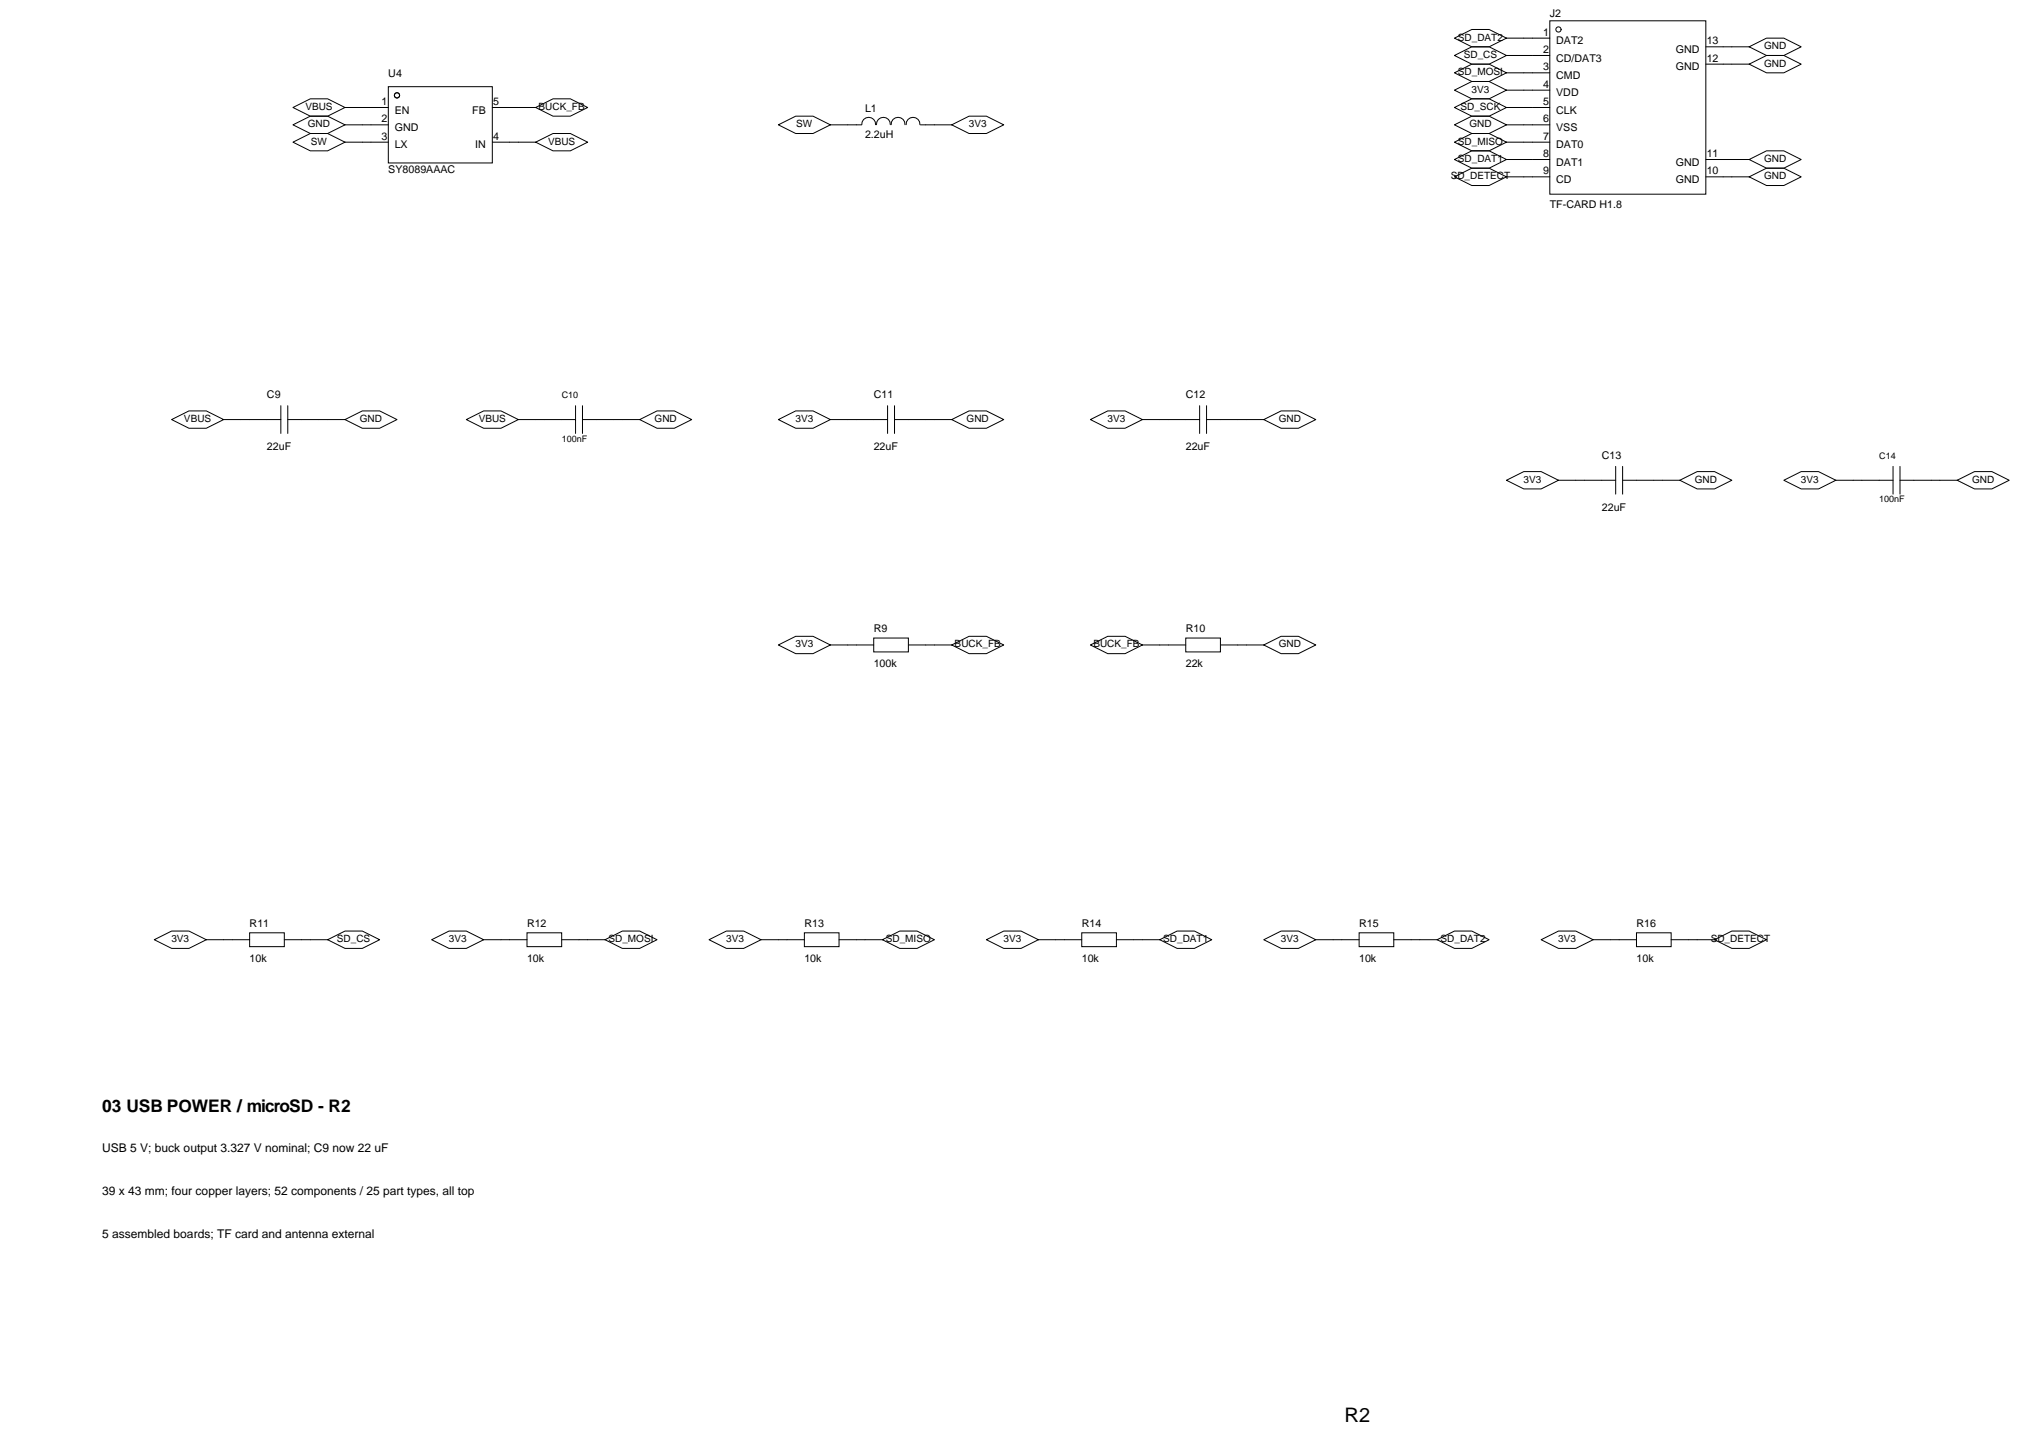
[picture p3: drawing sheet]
<svg xmlns="http://www.w3.org/2000/svg" width="296mm" height="210mm" viewBox="0 0 296 210" stroke-linecap="round" stroke-linejoin="round" font-family="sans-serif">
<g fill="none" stroke="#000" stroke-width=".15">
<path d="M42.9 15.7l2.6-1.2h2.5l2.5 1.2-2.5 1.3h-2.5zM42.9 18.3l2.6-1.3h2.5l2.5 1.3-2.5 1.3h-2.5zM50.5 15.7h6.4M50.5 18.3h6.4M56.9 12.7h15.2v11.2h-15.2zM72.1 15.7h6.4M78.5 15.7l2.5-1.2h2.6l2.5 1.2-2.5 1.3h-2.6zM114 18.3l2.6-1.3h2.5l2.6 1.3-2.6 1.3h-2.5zM121.7 18.3h4.5M126.3 18.3a1.01 1.01 0 0 1 1-1.1 1.01 1.01 0 0 1 1 1.1M128.4 18.3a1.01 1.01 0 0 1 1-1.1 1.01 1.01 0 0 1 1 1.1M130.6 18.3a1.01 1.01 0 0 1 1-1.1 1.01 1.01 0 0 1 1 1.1"/>
<path d="M132.8 18.3a1.01 1.01 0 0 1 1-1.1 1.01 1.01 0 0 1 1 1.1M134.9 18.3h4.5M139.4 18.3l2.6-1.3h2.5l2.6 1.3-2.6 1.3h-2.5zM213.1 18.3l2.5-1.3h2.6l2.5 1.3-2.5 1.3h-2.6zM213.1 15.7l2.5-1.2h2.6l2.5 1.2-2.5 1.3h-2.6zM213.1 13.2l2.5-1.3h2.6l2.5 1.3-2.5 1.3h-2.6zM213.1 10.7l2.5-1.3h2.6l2.5 1.3-2.5 1.2h-2.6zM213.1 8.1l2.5-1.2h2.6l2.5 1.2-2.5 1.3h-2.6zM213.1 5.6l2.5-1.3h2.6l2.5 1.3-2.5 1.3h-2.6zM220.7 15.7h6.4M220.7 18.3h6.4M220.7 13.2h6.4"/>
<path d="M220.7 10.7h6.4M220.7 8.1h6.4M220.7 5.6h6.4M227.1 3h22.8v25.4h-22.8zM249.9 6.9h6.4M249.9 9.4h6.4M256.3 6.9l2.5-1.3h2.6l2.5 1.3-2.5 1.2h-2.6zM256.3 9.4l2.5-1.3h2.6l2.5 1.3-2.5 1.3h-2.6zM42.9 20.8l2.6-1.2h2.5l2.5 1.2-2.5 1.3h-2.5zM50.5 20.8h6.4M72.1 20.8h6.4M78.5 20.8l2.5-1.2h2.6l2.5 1.2-2.5 1.3h-2.6z"/>
<path d="M213.1 25.9l2.5-1.3h2.6l2.5 1.3-2.5 1.3h-2.6zM213.1 23.4l2.5-1.3h2.6l2.5 1.3-2.5 1.2h-2.6zM213.1 20.8l2.5-1.2h2.6l2.5 1.2-2.5 1.3h-2.6zM220.7 20.8h6.4M220.7 23.4h6.4M220.7 25.9h6.4M249.9 23.4h6.4M249.9 25.9h6.4M256.3 23.4l2.5-1.3h2.6l2.5 1.3-2.5 1.2h-2.6zM256.3 25.9l2.5-1.3h2.6l2.5 1.3-2.5 1.3h-2.6zM41.1 59.4v4.1M42.2 59.4v4.1"/>
<path d="M84.3 59.4v4.1M85.3 59.4v4.1M130 59.4v4.1M131.1 59.4v4.1M175.8 59.4v4.1M176.8 59.4v4.1M25.1 61.5l2.6-1.3h2.5l2.6 1.3-2.6 1.2h-2.5zM32.8 61.5h8.3M42.2 61.5h8.3M50.5 61.5l2.6-1.3h2.5l2.6 1.3-2.6 1.2h-2.5zM68.3 61.5l2.6-1.3h2.5l2.5 1.3-2.5 1.2h-2.5zM75.9 61.5h8.4"/>
<path d="M85.3 61.5h8.4M93.7 61.5l2.6-1.3h2.5l2.5 1.3-2.5 1.2h-2.5zM114 61.5l2.6-1.3h2.5l2.6 1.3-2.6 1.2h-2.5zM121.7 61.5h8.3M131.1 61.5h8.3M139.4 61.5l2.6-1.3h2.5l2.6 1.3-2.6 1.2h-2.5zM159.8 61.5l2.5-1.3h2.5l2.6 1.3-2.6 1.2h-2.5zM167.4 61.5h8.4M176.8 61.5h8.4M185.2 61.5l2.5-1.3h2.5l2.6 1.3-2.6 1.2h-2.5zM220.7 70.4l2.6-1.3h2.5l2.5 1.3-2.5 1.2h-2.5zM228.3 70.4h8.4"/>
<path d="M236.7 68.3v4.1M237.7 70.4h8.4M237.7 68.3v4.1M246.1 70.4l2.6-1.3h2.5l2.5 1.3-2.5 1.2h-2.5zM261.4 70.4l2.5-1.3h2.5l2.6 1.3-2.6 1.2h-2.5zM269 70.4h8.4M277.4 68.3v4.1M278.4 70.4h8.4M278.4 68.3v4.1M286.8 70.4l2.5-1.3h2.5l2.6 1.3-2.6 1.2h-2.5zM114 94.5l2.6-1.3h2.5l2.6 1.3-2.6 1.3h-2.5zM121.7 94.5h6.3"/>
<path d="M128 93.5h5.1v2h-5.1zM133.1 94.5h6.3M139.4 94.5l2.6-1.3h2.5l2.6 1.3-2.6 1.3h-2.5zM159.8 94.5l2.5-1.3h2.5l2.6 1.3-2.6 1.3h-2.5zM167.4 94.5h6.3M173.7 93.5h5.1v2h-5.1zM178.8 94.5h6.4M185.2 94.5l2.5-1.3h2.5l2.6 1.3-2.6 1.3h-2.5zM22.6 137.7l2.5-1.3h2.6l2.5 1.3-2.5 1.2h-2.6zM30.2 137.7h6.4M36.6 136.7h5.1v2h-5.1zM41.7 137.7h6.3"/>
<path d="M48 137.7l2.5-1.3h2.6l2.5 1.3-2.5 1.2h-2.6zM63.2 137.7l2.6-1.3h2.5l2.6 1.3-2.6 1.2h-2.5zM70.9 137.7h6.3M77.2 136.7h5.1v2h-5.1zM82.3 137.7h6.3M88.6 137.7l2.6-1.3h2.5l2.6 1.3-2.6 1.2h-2.5zM103.9 137.7l2.5-1.3h2.6l2.5 1.3-2.5 1.2h-2.6zM111.5 137.7h6.4M117.9 136.7h5v2h-5zM122.9 137.7h6.4M129.3 137.7l2.5-1.3h2.6l2.5 1.3-2.5 1.2h-2.6zM144.5 137.7l2.6-1.3h2.5l2.5 1.3-2.5 1.2h-2.5z"/>
<path d="M152.1 137.7h6.4M158.5 136.7h5.1v2h-5.1zM163.6 137.7h6.3M169.9 137.7l2.6-1.3h2.5l2.5 1.3-2.5 1.2h-2.5zM185.2 137.7l2.5-1.3h2.5l2.6 1.3-2.6 1.2h-2.5zM192.8 137.7h6.3M199.1 136.7h5.1v2h-5.1zM204.2 137.7h6.4M210.6 137.7l2.5-1.3h2.5l2.6 1.3-2.6 1.2h-2.5zM225.8 137.7l2.5-1.3h2.6l2.5 1.3-2.5 1.2h-2.6zM233.4 137.7h6.4M239.8 136.7h5.1v2h-5.1z"/>
<path d="M244.9 137.7h6.3M251.2 137.7l2.5-1.3h2.6l2.5 1.3-2.5 1.2h-2.6z"/>
<circle cx="58.2" cy="14" r=".38"/>
<circle cx="228.3" cy="4.3" r=".38"/>
</g>
<text font-size="2.9" x="197" y="208.3">R2</text>
<text font-size="2.5" x="15" y="162.9">03 USB POWER / microSD - R2</text>
<g font-size="1.8">
<text x="15" y="168.7">USB 5 V; buck output 3.327 V nominal; C9 now 22 uF</text>
<text x="15" y="175.1">39 x 43 mm; four copper layers; 52 components / 25 part types, all top</text>
<text x="15" y="181.4">5 assembled boards; TF card and antenna external</text>
</g>
<g font-size="1.6">
<text x="226.1" y="5.2">1</text>
<text x="227.1" y="2.5">J2</text>
<text x="56.9" y="11.4">U4</text>
<text x="226.1" y="10.3">3</text>
<text x="226.1" y="7.8">2</text>
<text x="228" y="11.6">CMD</text>
<text x="228" y="9">CD/DAT3</text>
<text x="228" y="6.5">DAT2</text>
<text x="245.5" y="7.8">GND</text>
<text x="245.5" y="10.3">GND</text>
<text x="250.1" y="6.5">13</text>
<text x="250.1" y="9">12</text>
<text x="55.9" y="15.4">1</text>
<text x="55.9" y="17.9">2</text>
<text x="57.8" y="16.7">EN</text>
<text x="69.2" y="16.7">FB</text>
<text x="72.3" y="15.4">5</text>
<text x="126.7" y="16.4">L1</text>
<text x="226.1" y="17.9">6</text>
<text x="226.1" y="15.4">5</text>
<text x="226.1" y="12.9">4</text>
<text x="228" y="16.7">CLK</text>
<text x="228" y="14.1">VDD</text>
<text x="55.9" y="20.5">3</text>
<text x="57.8" y="19.2">GND</text>
<text x="57.8" y="21.7">LX</text>
<text x="69.6" y="21.7">IN</text>
<text x="72.3" y="20.5">4</text>
<text x="126.7" y="20.2">2.2uH</text>
<text x="226.1" y="23">8</text>
<text x="226.1" y="20.5">7</text>
<text x="228" y="21.7">DAT0</text>
<text x="228" y="19.2">VSS</text>
<text x="250.1" y="23">11</text>
<text x="56.9" y="25.3">SY8089AAAC</text>
<text x="226.1" y="25.6">9</text>
<text x="228" y="26.8">CD</text>
<text x="228" y="24.3">DAT1</text>
<text x="245.5" y="24.3">GND</text>
<text x="245.5" y="26.8">GND</text>
<text x="250.1" y="25.6">10</text>
<text x="227.1" y="30.4">TF-CARD H1.8</text>
<text x="39.1" y="58.3">C9</text>
<text x="128" y="58.3">C11</text>
<text x="173.7" y="58.3">C12</text>
<text x="39.1" y="66">22uF</text>
<text x="128" y="66">22uF</text>
<text x="173.7" y="66">22uF</text>
<text x="234.7" y="67.2">C13</text>
<text x="234.7" y="74.9">22uF</text>
<text x="128" y="92.6">R9</text>
<text x="173.7" y="92.6">R10</text>
<text x="128" y="97.7">100k</text>
<text x="173.7" y="97.7">22k</text>
<text x="36.6" y="135.8">R11</text>
<text x="77.2" y="135.8">R12</text>
<text x="117.9" y="135.8">R13</text>
<text x="158.5" y="135.8">R14</text>
<text x="199.1" y="135.8">R15</text>
<text x="239.8" y="135.8">R16</text>
<text x="36.6" y="140.9">10k</text>
<text x="77.2" y="140.9">10k</text>
<text x="117.9" y="140.9">10k</text>
<text x="158.5" y="140.9">10k</text>
<text x="199.1" y="140.9">10k</text>
<text x="239.8" y="140.9">10k</text>
</g>
<g font-size="1.5">
<text x="213.6" y="6">SD_DAT2</text>
<text x="213.6" y="11">SD_MOSI</text>
<text x="214.5" y="8.5">SD_CS</text>
<text x="258.5" y="7.2">GND</text>
<text x="258.5" y="9.8">GND</text>
<text x="44.7" y="16.1">VBUS</text>
<text x="78.9" y="16.1">BUCK_FB</text>
<text x="214" y="16.1">SD_SCK</text>
<text x="215.6" y="13.6">3V3</text>
<text x="45.1" y="18.7">GND</text>
<text x="45.6" y="21.2">SW</text>
<text x="80.3" y="21.2">VBUS</text>
<text x="116.7" y="18.7">SW</text>
<text x="142" y="18.7">3V3</text>
<text x="213.6" y="23.7">SD_DAT1</text>
<text x="213.6" y="21.2">SD_MISO</text>
<text x="215.3" y="18.7">GND</text>
<text x="258.5" y="23.7">GND</text>
<text x="212.6" y="26.3">SD_DETECT</text>
<text x="258.5" y="26.3">GND</text>
<text x="27" y="61.8">VBUS</text>
<text x="52.7" y="61.8">GND</text>
<text x="70.1" y="61.8">VBUS</text>
<text x="95.9" y="61.8">GND</text>
<text x="116.6" y="61.8">3V3</text>
<text x="141.6" y="61.8">GND</text>
<text x="162.3" y="61.8">3V3</text>
<text x="187.3" y="61.8">GND</text>
<text x="223.2" y="70.7">3V3</text>
<text x="248.3" y="70.7">GND</text>
<text x="263.9" y="70.7">3V3</text>
<text x="288.9" y="70.7">GND</text>
<text x="116.6" y="94.9">3V3</text>
<text x="139.9" y="94.9">BUCK_FB</text>
<text x="160.2" y="94.9">BUCK_FB</text>
<text x="187.3" y="94.9">GND</text>
<text x="25.1" y="138">3V3</text>
<text x="49.4" y="138">SD_CS</text>
<text x="65.8" y="138">3V3</text>
<text x="89.2" y="138">SD_MOSI</text>
<text x="106.4" y="138">3V3</text>
<text x="129.8" y="138">SD_MISO</text>
<text x="147" y="138">3V3</text>
<text x="170.4" y="138">SD_DAT1</text>
<text x="187.7" y="138">3V3</text>
<text x="211.1" y="138">SD_DAT2</text>
<text x="228.3" y="138">3V3</text>
<text x="250.7" y="138">SD_DETECT</text>
</g>
<g font-size="1.3">
<text x="82.3" y="58.3">C10</text>
<text x="82.3" y="64.7">100nF</text>
<text x="275.3" y="67.2">C14</text>
<text x="275.3" y="73.6">100nF</text>
</g>
</svg>
